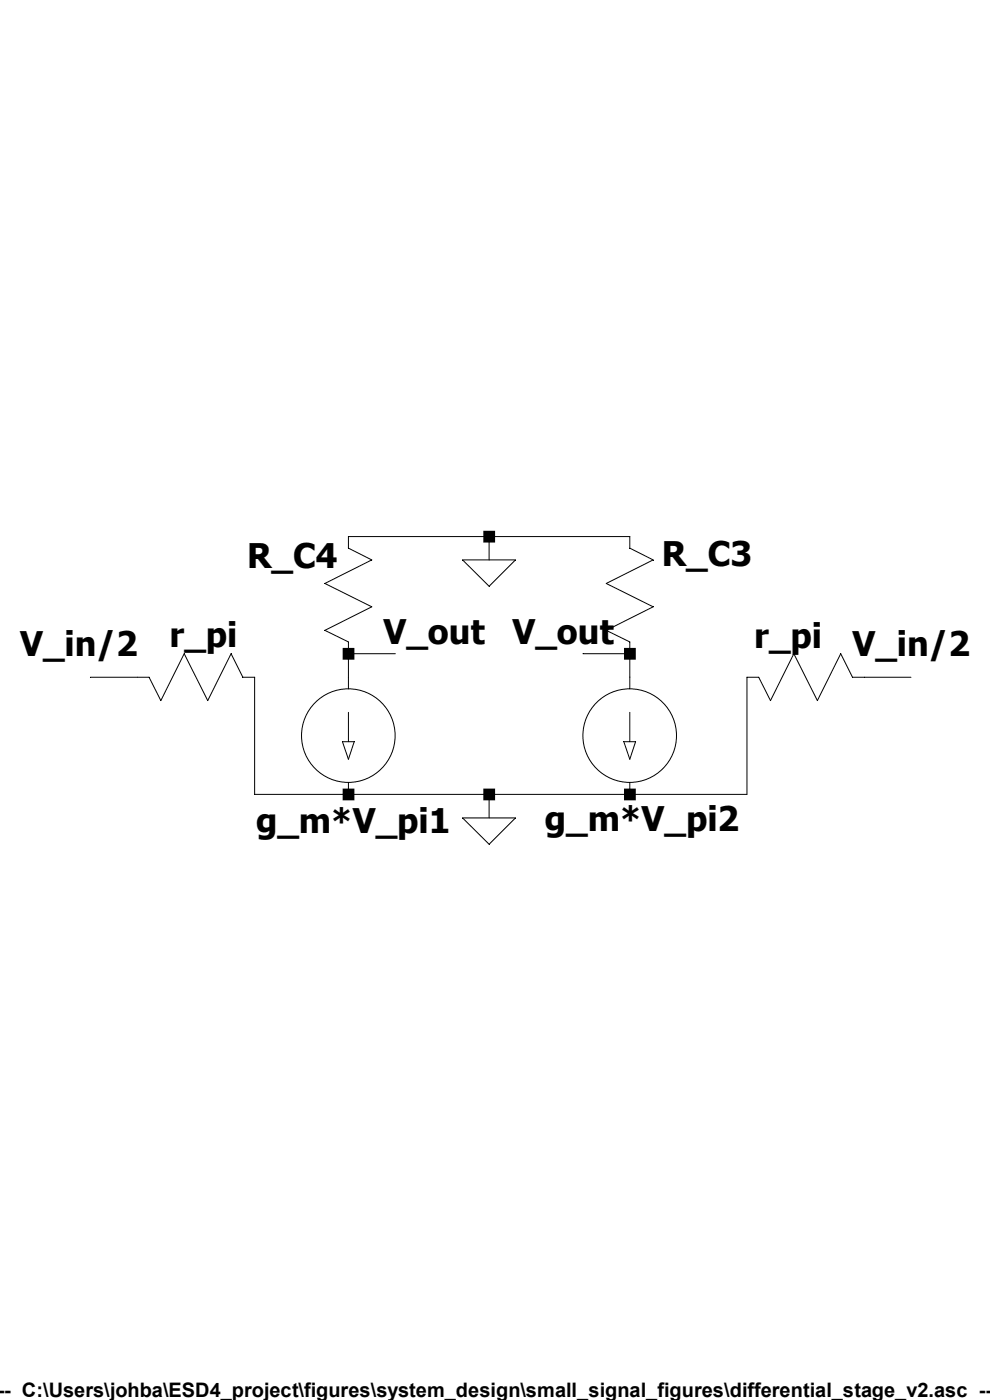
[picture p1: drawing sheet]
Version 4
SHEET 1 880 680
WIRE 224 16 128 16
WIRE 320 16 224 16
WIRE 224 32 224 16
WIRE 160 96 128 96
WIRE 320 96 288 96
WIRE -16 112 -48 112
WIRE 128 112 128 96
WIRE 320 112 320 96
WIRE 512 112 480 112
WIRE 64 192 64 112
WIRE 128 192 64 192
WIRE 224 192 128 192
WIRE 320 192 224 192
WIRE 400 192 400 112
WIRE 400 192 320 192
WIRE 224 208 224 192
FLAG 224 32 0
FLAG 224 208 0
SYMBOL res -32 96 M90
WINDOW 0 0 56 VBottom 2
WINDOW 3 32 56 VTop 2
SYMATTR InstName r_pi
SYMATTR Value ""
SYMBOL res 384 96 M90
WINDOW 0 0 56 VBottom 2
WINDOW 3 32 56 VTop 2
SYMATTR InstName r_pi
SYMATTR Value ""
SYMBOL current 128 112 R0
WINDOW 0 -59 104 Left 2
SYMATTR InstName g_m*V_pi1
SYMATTR Value ""
SYMBOL current 320 112 R0
WINDOW 0 -57 101 Left 2
SYMATTR InstName g_m*V_pi2
SYMATTR Value ""
SYMBOL res 112 0 R0
WINDOW 0 -36 53 Left 2
SYMATTR InstName R_C4
SYMATTR Value ""
SYMBOL res 304 0 R0
WINDOW 0 30 49 Left 2
SYMATTR InstName R_C3
SYMATTR Value ""
TEXT -96 88 Left 2 ;V_in/2
TEXT 472 88 Left 2 ;V_in/2
TEXT 152 80 Left 2 ;V_out
TEXT 240 80 Left 2 ;V_out
